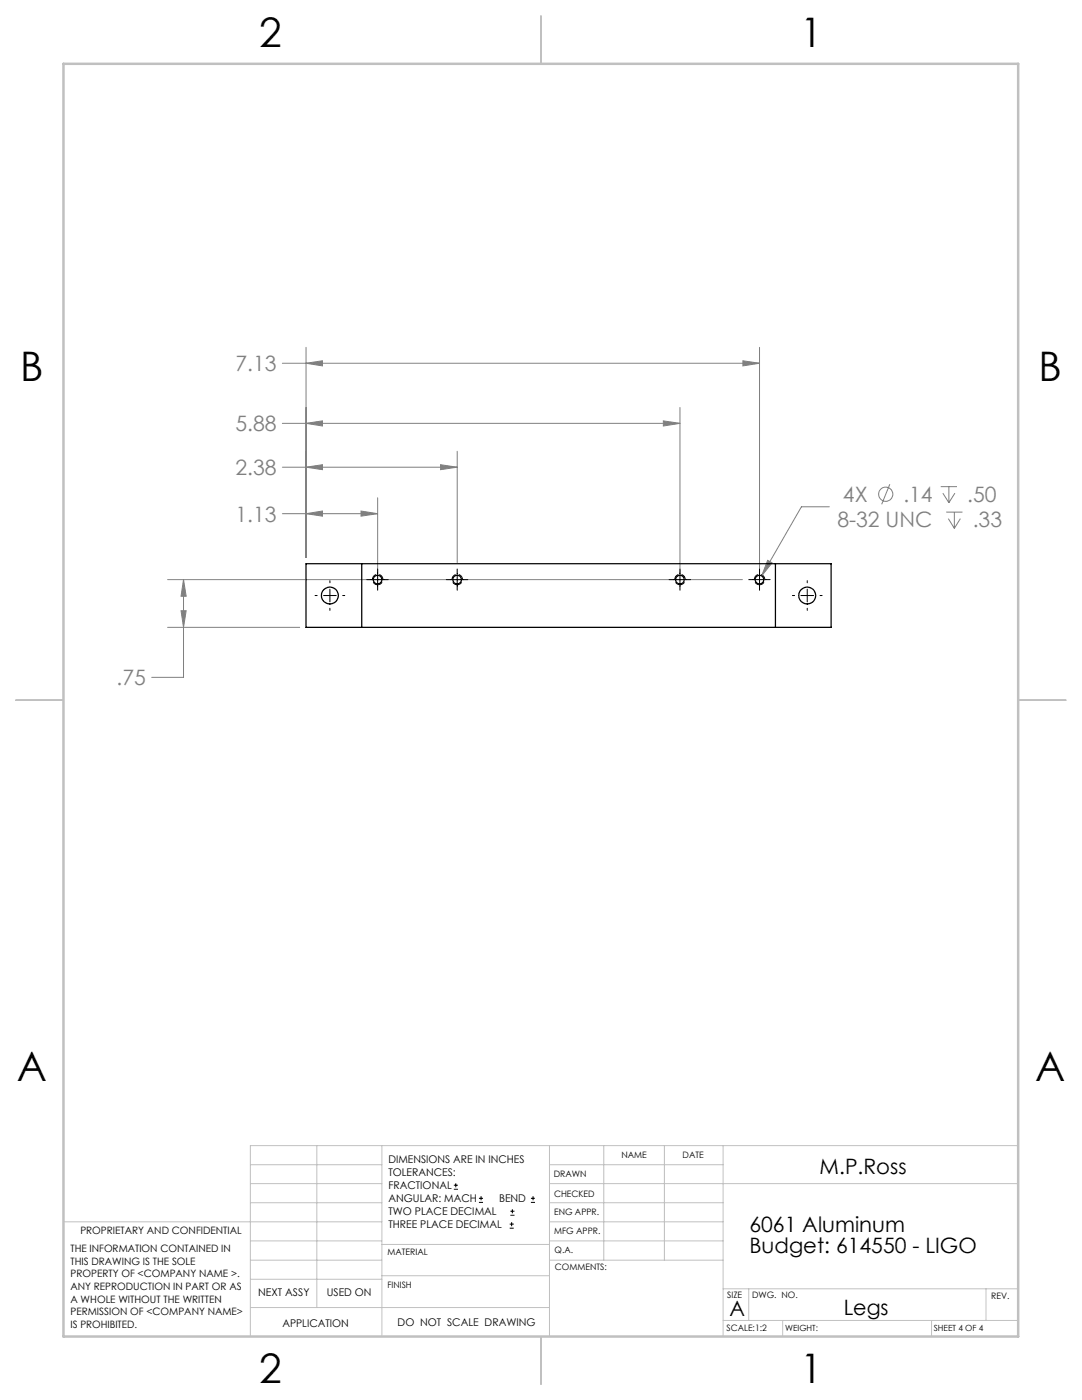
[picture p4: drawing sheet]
<svg xmlns="http://www.w3.org/2000/svg" width="216mm" height="279mm" viewBox="0 0 216 279" stroke-linecap="round" stroke-linejoin="round" font-family="sans-serif">
<g fill="none" stroke="#808080" stroke-width=".2">
<path d="M56.3 72.5h95.3M61.1 69.3v41.9M61.1 72.5l3.2-.5v1zM148.2 72l3.4 .5-3.4 .5zM151.6 69.3v45.1M56.3 93.2h34.9M56.3 84.5h79.4M61.1 93.2l3.2-.5v1zM61.1 84.5l3.2-.5v1zM75.4 99.3v15.1M87.9 92.7l3.3 .5-3.3 .5zM91.2 90.1v22.2"/>
<path d="M132.4 84l3.3 .5-3.3 .5zM135.7 81.3v33.1M177.6 96.6l-1.7 4M187.7 97.1h3.3M188.1 98.4l1.2 1.9M189.3 97.1v3.2M190.5 98.4l-1.2 1.9M33.4 115.7h114.7M36.6 115.7v19.5h-6.3M36.6 115.7l.5 3.3h-1zM56.3 102.5h19.1M61.1 102.5l3.2-.5v1z"/>
<path d="M72 102l3.4 .5-3.4 .5zM153.2 111.8l.9 .5-2.1 2.6zM165.5 101.1h-5.6l-7.9 13.8M188.8 102.2h3.3M189.2 103.5l1.2 1.9M190.4 102.2v3.2M191.6 103.5l-1.2 1.9M33.4 125.2h26.4M36.1 121.9h1l-.5 3.3z"/>
<circle cx="176.7" cy="98.6" r="1.42"/>
</g>
<g fill="none" stroke="#000" stroke-width=".2">
<path d="M62.9 118.9h.4M64.6 118.9h2.5M65.8 115.9v.4M65.8 117.6v2.5M68.4 118.9h.4M73.2 115.7h4.3M75.4 113.6v4.2M89.1 115.7h4.2M91.2 113.6v4.2M133.5 115.7h4.3M135.7 113.6v4.2M149.4 115.7h4.3"/>
<path d="M151.6 113.6v4.2M158.1 118.9h.4M159.8 118.9h2.5M161.1 115.9v.4M161.1 117.6v2.5M163.6 118.9h.4M65.8 121.4v.4M161.1 121.4v.4M90.6 237.3h.8M90.6 236.5h.8M90.9 236.1v.9M95.6 240h.8"/>
<path d="M95.6 239.1h.8M96 238.7v.8M105.9 240h.9M105.9 239.1h.9M106.4 238.7v.8M101.7 245.1h.8M101.7 244.3h.8M101.8 242.5h.9M101.8 241.7h.9M102.1 243.9v.8M102.2 241.3v.8"/>
</g>
<path d="M75.4 116.7a1.04 1.04 0 0 1-1-1.5 1.04 1.04 0 0 1 1.8-.1 1.04 1.04 0 0 1-.7 1.6h-.1M91.2 116.7a1.04 1.04 0 0 1-.9-1.5 1.04 1.04 0 0 1 1.8-.1 1.04 1.04 0 0 1-.7 1.6h-.2M135.7 116.7a1.04 1.04 0 0 1-.9-1.5 1.04 1.04 0 0 1 1.7-.1 1.04 1.04 0 0 1-.7 1.6h-.1M151.6 116.7a1.04 1.04 0 0 1-1-1.5 1.04 1.04 0 0 1 1.8-.1 1.04 1.04 0 0 1-.7 1.6h-.1" fill="none" stroke="#000" stroke-width=".2" stroke-dasharray="1.3 .6" stroke-dashoffset=".2" stroke-linecap="butt"/>
<g fill="none" stroke="#c0c0c0" stroke-width=".2">
<path d="M50 232.4h26.2M50 236.2h26.2M63.2 228.6v32.3M76.2 228.6v38.1M109.6 228.6v38.1M109.6 232.4h34.7M109.6 236.2h93.6M120.5 228.6v22.9M132.6 228.6v22.9M144.3 228.6v38.1M203.2 228.6h-153.2v38.1M12.7 243.8h63.5"/>
<path d="M50 251.5h26.2M50 240h26.2M50 247.7h26.2M50 255.3h26.2M76.2 254.6h33.4M76.2 248.4h33.4M109.6 251.5h34.7M109.6 243.8h34.7M109.6 240h34.7M109.6 247.7h34.7M144.3 257.2h58.9M149.4 257.2v6.3"/>
<path d="M196.7 257.2v6.3M50 260.9h59.6M144.3 263.5h58.9M156.2 263.5v3.2M185.9 263.5v3.2"/>
</g>
<path d="M108 3.2v9.5M3.1 139.7h9.6M203.2 139.7h9.5M108 266.7v9.6" fill="none" stroke="#c0c0c0" stroke-width=".25"/>
<path d="M12.7 12.7h190.5v254h-190.5z" fill="none" stroke="#c0c0c0" stroke-width=".5"/>
<path d="M36.1 121.9h1l-.5 3.3zM36.6 115.7l.5 3.3h-1zM61.1 102.5l3.2-.5v1zM72 102l3.4 .5-3.4 .5zM61.1 93.2l3.2-.5v1zM87.9 92.7l3.3 .5-3.3 .5zM61.1 84.5l3.2-.5v1zM132.4 84l3.3 .5-3.3 .5zM148.2 72l3.4 .5-3.4 .5zM61.1 72.5l3.2-.5v1zM153.2 111.8l-1.2 3.1 2.1-2.6z" fill="#808080"/>
<g fill="none" stroke="#000" stroke-width=".25">
<path d="M61.1 112.5h104.7v12.7h-104.7zM72.2 112.5v12.7M154.7 112.5v12.7"/>
<circle cx="65.8" cy="118.9" r="1.69"/>
<circle cx="75.3" cy="115.7" r=".86"/>
<circle cx="91.2" cy="115.7" r=".86"/>
<circle cx="135.7" cy="115.7" r=".86"/>
<circle cx="151.5" cy="115.7" r=".86"/>
<circle cx="161.1" cy="118.9" r="1.69"/>
</g>
<g font-size="8.1">
<text x="51.7" y="9.3">2</text>
<text x="159.7" y="9.3">1</text>
<text x="4" y="76">B</text>
<text x="207.2" y="76">B</text>
<text x="3.3" y="215.7">A</text>
<text x="206.5" y="215.7">A</text>
<text x="51.7" y="276">2</text>
<text x="159.7" y="276">1</text>
</g>
<g font-size="4.2" fill="#808080">
<text x="47" y="74.1">7.13</text>
<text x="47" y="86.1">5.88</text>
<text x="47" y="94.8">2.38</text>
<text x="168.2" y="100.2">4X</text>
<text x="180.3" y="100.2">.14</text>
<text x="193" y="100.2">.50</text>
<text x="47" y="104.1">1.13</text>
<text x="167.1" y="105.3">8-32 UNC</text>
<text x="194.1" y="105.3">.33</text>
<text x="23.3" y="136.8">.75</text>
</g>
<g font-size="4.2">
<text x="163.5" y="234.3">M.P.Ross</text>
<text x="149.5" y="245.9">6061 Aluminum</text>
<text x="149.5" y="250">Budget: 614550 - LIGO</text>
<text x="145.6" y="262.7">A</text>
<text x="168.3" y="262.4">Legs</text>
</g>
<g font-size="2.1">
<text x="77.5" y="232.2">DIMENSIONS ARE IN INCHES</text>
<text x="77.5" y="234.7">TOLERANCES:</text>
<text x="77.5" y="237.3">FRACTIONAL</text>
<text x="77.5" y="239.9">ANGULAR: MACH</text>
<text x="99.6" y="239.9">BEND</text>
<text x="77.5" y="242.5">TWO PLACE DECIMAL</text>
<text x="77.5" y="245.1">THREE PLACE DECIMAL</text>
<text x="51.5" y="258.7">NEXT ASSY</text>
<text x="65.2" y="258.6">USED ON</text>
<text x="56.3" y="264.8">APPLICATION</text>
<text x="79.3" y="264.6">DO NOT SCALE DRAWING</text>
</g>
<g font-size="2">
<text x="14.1" y="249.9">THE INFORMATION CONTAINED IN</text>
<text x="16" y="246.3">PROPRIETARY AND CONFIDENTIAL</text>
<text x="14.1" y="252.4">THIS DRAWING IS THE SOLE</text>
<text x="14.1" y="254.9">PROPERTY OF &lt;COMPANY NAME &gt;.</text>
<text x="14.1" y="257.4">ANY REPRODUCTION IN PART OR AS</text>
<text x="14.1" y="260">A WHOLE WITHOUT THE WRITTEN</text>
<text x="14.1" y="262.5">PERMISSION OF &lt;COMPANY NAME&gt;</text>
<text x="14.1" y="265">IS PROHIBITED.</text>
</g>
<g font-size="1.8">
<text x="124" y="231.1">NAME</text>
<text x="136.2" y="231.1">DATE</text>
<text x="110.5" y="234.8">DRAWN</text>
<text x="110.5" y="238.9">CHECKED</text>
<text x="110.6" y="242.5">ENG APPR.</text>
<text x="77.3" y="250.5">MATERIAL</text>
<text x="110.6" y="246.3">MFG APPR.</text>
<text x="110.7" y="250">Q.A.</text>
<text x="77.3" y="257">FINISH</text>
<text x="110.7" y="253.5">COMMENTS:</text>
<text x="145.1" y="259">SIZE</text>
<text x="150.1" y="259.1">DWG. NO.</text>
<text x="197.8" y="259.2">REV.</text>
<text x="145" y="265.7">SCALE:1:2</text>
</g>
<g font-size="1.7">
<text x="156.7" y="265.7">WEIGHT:</text>
<text x="186.3" y="265.7">SHEET 4 OF 4</text>
</g>
</svg>
